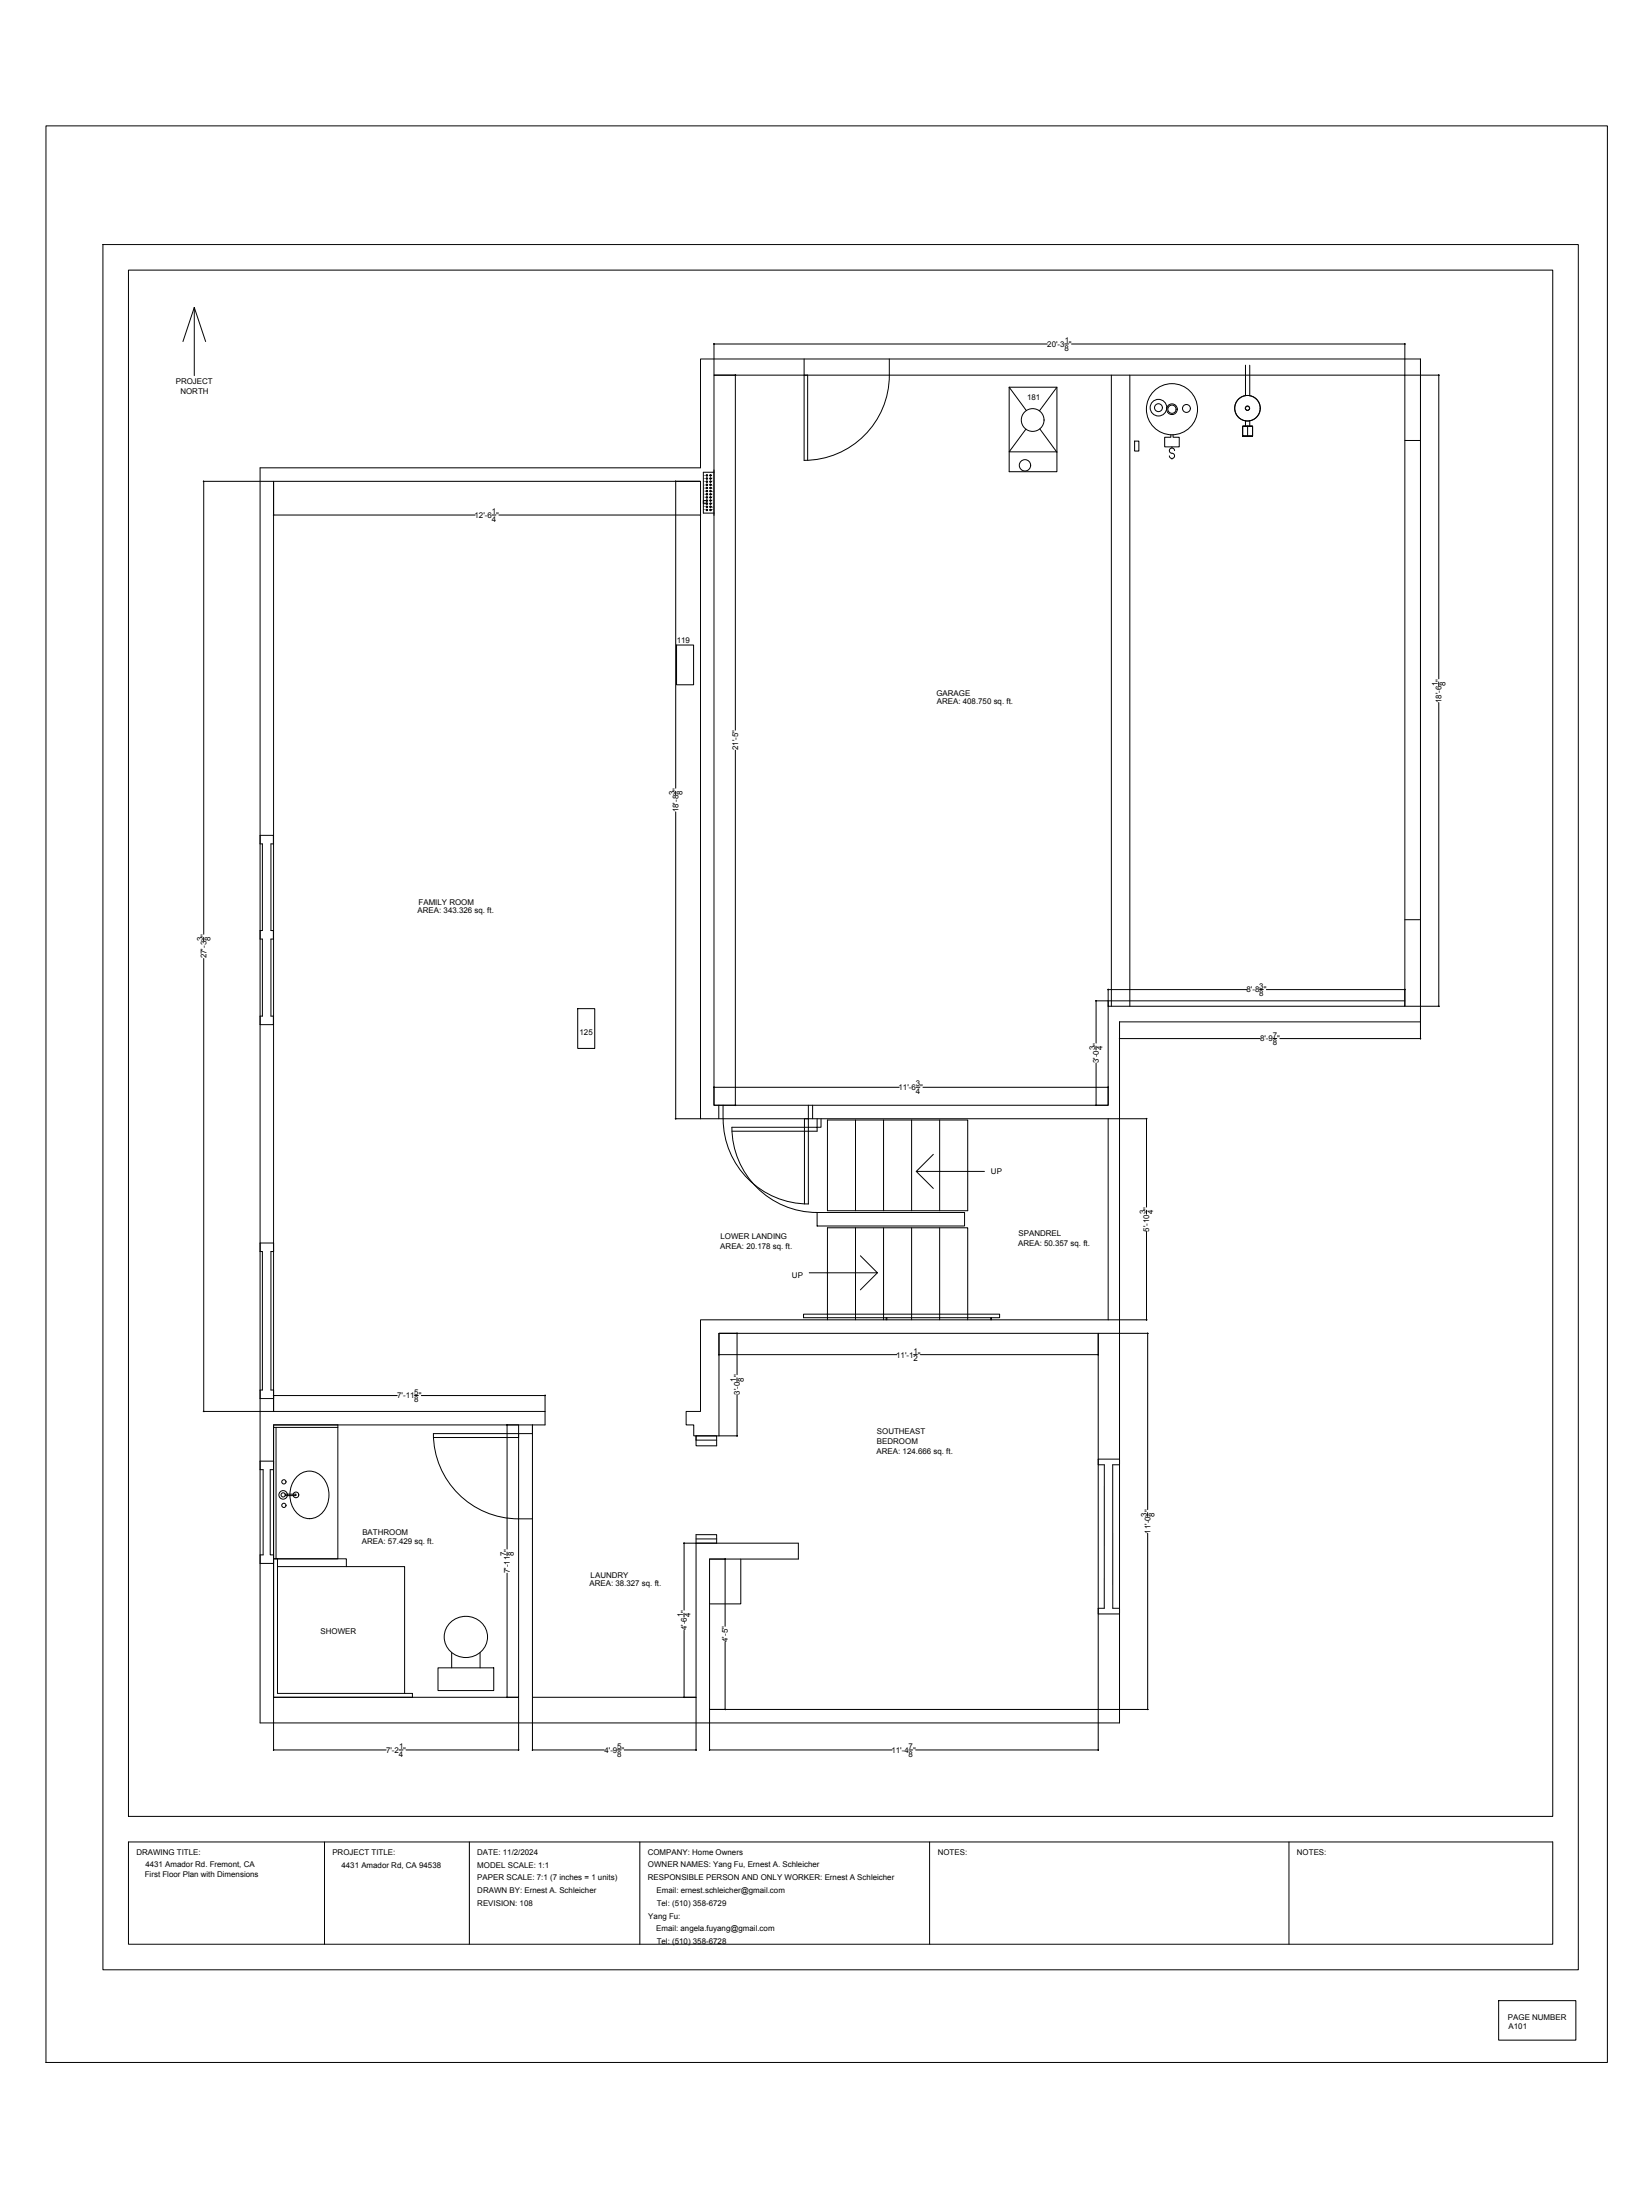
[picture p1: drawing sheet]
<svg xmlns="http://www.w3.org/2000/svg" width="914mm" height="1219mm" viewBox="0 0 914 1219" stroke-linecap="round" stroke-linejoin="round" font-family="sans-serif">
<!-- layer: A101-Floorplan-1st-floor -->
<g fill="none" stroke="#000" stroke-width=".55">
<path d="M446 199v56a47 47 0 0 0 47-47v-9M446 208h2v47M559 215v46h27v-46M559 215h27l-10 13M559 215l10 13M616 208v350M626 208v350M690 202v17M693 202v17M569 238l-10 12h27M576 238l10 13M689 236h5v6h-5h5v-6h-5v6z"/>
<path d="M690 233v3M691 236v6M693 233v3M144 259h244v-60h399v367h-167v389h-476zM629 244h2v6h-2zM649 241v1h-4v6h9v-6h-4v-1M649 248h.1M649 254h.1M651 250a1.5 1.5 0 0 0-2-2 1.5 1.5 0 0 0-1 2 1.5 1.5 0 0 0 2 1 1.5 1.5 0 0 1 0 3 1.4 1.4 0 0 1-2-1M779 244h8M390 277h2v2h-2zM391 263h1"/>
<path d="M391 265h1M391 267h1M391 269h1M391 270h1M391 272h1M391 274h1M391 276h1M391 277h1M391 279h1M392 263v1M392 265v1M392 267h.1"/>
<path d="M392 268v1M392 270v1M392 272v1M392 274h.1M392 275v1M392 277v1M392 279v1M393 263h1M393 265h1M393 267h1M393 269h1M393 270h1"/>
<path d="M393 272h1M393 274h1M393 276h1M393 277h1M393 279h1M394 263v1M394 265v1M394 267h.1M394 268v1M394 270v1M394 272v1M394 274h.1"/>
<path d="M394 275v1M394 277v1M394 279v1M396 262h-6v22h6M396 260v26M391 281h1M391 283h1M392 280v1M392 282v1M393 281h1M393 283h1M394 280v1"/>
<path d="M394 282v1M375 357h9v22h-9zM144 463h8v5h-2v48h2v4h-2v43h2v5h-8M144 468h1v48h-1M779 510h8M144 520h1v43h-1M320 559h10v22h-10zM779 555h-165v58h-218v-405h383v350h-165M388 620v-353h-236v515h150v8h-150v151h135v-151M388 620h226v111h-226v51h-8v8h4v6h14v-57h211v208h-216v-83h49v-9h-56M388 618v2M398 613v7"/>
<path d="M401 613a50 50 0 0 0 14 40 47 47 0 0 0 33 14v-54M448 620h-2v47M450 613v7M453 620v5h2v-5M406 627h47v-2h-47a47 47 0 0 0 47 47M459 621h77v50h-77zM474 621v50M490 621v50M505 621v50M517 640l-9 9M521 621v50M546 649h-38l9 10"/>
<path d="M453 672h82v7h-82zM144 689h8v5h-2v76h2v5h-8M144 694h1v76h-1M474 680v51M477 696l9 9h-38M490 680v51M505 680v51M521 680v51M486 705l-9 10M445 728h109v2h-109zM459 731v-51h77v51M491 730v1"/>
<path d="M549 730v1M153 791v73M187 791h-35v-1h35v74h-34M287 794v3h-47M295 794h-55a47 47 0 0 0 47 48h8M295 790v151h91v-91h11v5M386 796h11v5h-11zM386 796v2h11M144 810h8M144 814h2v48h-2M152 814h-2v48h2v4h-8M165 818a10 10 0 0 1 11-2 10 10 0 0 1 6 9 13 13 0 0 1-12 17 14 14 0 0 1-5-24z"/>
<path d="M609 812h3v79h-3M609 809h11M620 812h-3v79h3M158 828h6v1h-6M386 853h11M152 864h2v74h75v3h-77zM152 864h1M154 868h70v70M154 864h38v4M411 864v25h-18M250 899a12 12 0 0 1 18 1 12 12 0 0 1-5 17 12 12 0 0 1-14-3 12 12 0 0 1 1-15zM609 894h11"/>
<path d="M250 916v8M266 916v8M243 924h31v13h-31z"/>
<circle cx="572" cy="233" r="6"/>
<circle cx="642" cy="226" r="5"/>
<circle cx="642" cy="226" r="2.2"/>
<circle cx="649" cy="227" r="14"/>
<circle cx="649" cy="227" r="3"/>
<circle cx="649" cy="227" r="2.3"/>
<circle cx="658" cy="226" r="2.2"/>
<circle cx="691" cy="226" r="7"/>
<circle cx="691" cy="226" r="1.2"/>
<circle cx="568" cy="258" r="3"/>
<circle cx="392" cy="265" r=".4"/>
<circle cx="392" cy="274" r=".4"/>
<circle cx="392" cy="276" r=".4"/>
<circle cx="392" cy="277" r=".4"/>
<circle cx="392" cy="279" r=".4"/>
<circle cx="392" cy="267" r=".4"/>
<circle cx="392" cy="269" r=".4"/>
<circle cx="392" cy="270" r=".4"/>
<circle cx="392" cy="272" r=".4"/>
<circle cx="392" cy="263" r=".4"/>
<circle cx="394" cy="269" r=".4"/>
<circle cx="394" cy="277" r=".4"/>
<circle cx="394" cy="267" r=".4"/>
<circle cx="394" cy="272" r=".4"/>
<circle cx="394" cy="274" r=".4"/>
<circle cx="394" cy="276" r=".4"/>
<circle cx="394" cy="263" r=".4"/>
<circle cx="394" cy="265" r=".4"/>
<circle cx="394" cy="270" r=".4"/>
<circle cx="394" cy="279" r=".4"/>
<circle cx="392" cy="283" r=".4"/>
<circle cx="392" cy="281" r=".4"/>
<circle cx="394" cy="283" r=".4"/>
<circle cx="394" cy="281" r=".4"/>
<circle cx="157" cy="828" r="2.4"/>
<circle cx="157" cy="828" r="1.2"/>
<circle cx="157" cy="834" r="1.2"/>
<circle cx="157" cy="821" r="1.2"/>
<circle cx="164" cy="828" r="1.6"/>
</g>
<!-- layer: Title Block -->
<path d="M71 1021h789v56h-789z" fill="none" stroke="#000" stroke-width=".55"/>
<!-- layer: 00-page-edge -->
<path d="M25 70h866v1073h-866zM57 136h818v956h-818zM71 150h789v857h-789zM108 170v38M101 189l7-19 6 19M71 1021h.1M180 1021v56M260 1021v56M355 1021v56M515 1021v56M714 1021v56M831 1109h42v22h-42z" fill="none" stroke="#000" stroke-width=".55"/>
<!-- layer: A101-Dimensions -->
<g fill="none" stroke="#000" stroke-width=".55">
<path d="M396 190v18M396 191h184M590 191h2M594 191h185M779 190v18h19M396 208h12M408 208v197M797 208v168M113 267h39v19M113 267v251M374 267h14v19M374 267v170"/>
<path d="M152 285h111M273 285h2M277 285h111M797 378v2M797 389v169M408 416v197M374 439v2M374 450v170M113 519v3M113 531v251M607 555h7M607 555v23"/>
<path d="M614 548v10M614 548h77M698 548h2M702 548h77M779 548v10h19M607 580v2M607 589v24M374 620h14M396 602v10M396 603h102M396 613h12M508 603h2"/>
<path d="M512 603h102M607 613h7M614 602v10M614 620h22M635 620v49M635 671v2M635 682v49M398 739v12M399 739h10M408 739v23M609 739v12M609 739h27"/>
<path d="M614 731h22M636 739v98M398 751h99M506 751h2M510 751h99M152 773v9M152 773h68M230 773h2M234 773h68M302 773v9M408 764v2M408 773v23"/>
<path d="M113 782h39M281 790h6M281 790v68M399 796h10M636 838v2M379 855h7M379 855v37M636 850v97M281 860v2M281 872v69M393 864h9M402 864v37"/>
<path d="M379 894v2M379 903v38M402 910v37M152 941v29M281 941h6M287 941v29M295 941v29M379 941h7M386 941v29M393 947v23M393 947h9M609 947v23"/>
<path d="M609 947h27M152 970h62M221 970h2M225 970h62M295 970h40M342 970h2M346 970h40M393 970h101M504 970h2M507 970h102"/>
</g>
<!-- layer: A101-Text -->
<path d="M620 566v10M620 576h78M705 576h3M709 576h78M787 566v10" fill="none" stroke="#000" stroke-width=".55"/>
<g font-size="4.4">
<text x="590" y="190">1</text>
<text x="580" y="192">20'-3 &quot;</text>
<text x="590" y="194">8</text>
<text x="97" y="213">PROJECT</text>
<text x="100" y="218">NORTH</text>
<text x="569" y="222">181</text>
<text x="263" y="287">12'-6 &quot;</text>
<text x="273" y="285">1</text>
<text x="273" y="289">4</text>
<text x="375" y="356">119</text>
<text x="797" y="380" transform="rotate(-90 797 380)">1</text>
<text x="801" y="380" transform="rotate(-90 801 380)">8</text>
<text x="519" y="386">GARAGE</text>
<text x="519" y="390">AREA: 408.750 sq. ft.</text>
<text x="799" y="390" transform="rotate(-90 799 390)">18'-6 &quot;</text>
<text x="409" y="416" transform="rotate(-90 409 416)">21'-5&quot;</text>
<text x="374" y="441" transform="rotate(-90 374 441)">3</text>
<text x="378" y="441" transform="rotate(-90 378 441)">8</text>
<text x="376" y="450" transform="rotate(-90 376 450)">18'-8 &quot;</text>
<text x="232" y="501">FAMILY ROOM</text>
<text x="231" y="506">AREA: 343.326 sq. ft.</text>
<text x="112" y="522" transform="rotate(-90 112 522)">3</text>
<text x="117" y="522" transform="rotate(-90 117 522)">8</text>
<text x="114" y="531" transform="rotate(-90 114 531)">27'-3 &quot;</text>
<text x="691" y="550">8'-8 &quot;</text>
<text x="698" y="548">3</text>
<text x="698" y="552">8</text>
<text x="321" y="574">125</text>
<text x="705" y="575">7</text>
<text x="611" y="582" transform="rotate(-90 611 582)">4</text>
<text x="698" y="577">8'-9 &quot;</text>
<text x="705" y="579">8</text>
<text x="607" y="582" transform="rotate(-90 607 582)">3</text>
<text x="609" y="589" transform="rotate(-90 609 589)">3'-0 &quot;</text>
<text x="498" y="604">11'-6 &quot;</text>
<text x="507" y="602">3</text>
<text x="508" y="606">4</text>
<text x="549" y="651">UP</text>
<text x="635" y="673" transform="rotate(-90 635 673)">3</text>
<text x="639" y="673" transform="rotate(-90 639 673)">4</text>
<text x="637" y="682" transform="rotate(-90 637 682)">5'-10 &quot;</text>
<text x="399" y="686">LOWER LANDING</text>
<text x="564" y="685">SPANDREL</text>
<text x="399" y="692">AREA: 20.178 sq. ft.</text>
<text x="564" y="690">AREA: 50.357 sq. ft.</text>
<text x="439" y="708">UP</text>
<text x="497" y="752">11'-1 &quot;</text>
<text x="506" y="754">2</text>
<text x="506" y="750">1</text>
<text x="408" y="766" transform="rotate(-90 408 766)">1</text>
<text x="412" y="766" transform="rotate(-90 412 766)">8</text>
<text x="230" y="773">5</text>
<text x="410" y="773" transform="rotate(-90 410 773)">3'-0 &quot;</text>
<text x="220" y="775">7'-11 &quot;</text>
<text x="230" y="777">8</text>
<text x="486" y="795">SOUTHEAST</text>
<text x="486" y="801">BEDROOM</text>
<text x="486" y="806">AREA: 124.666 sq. ft.</text>
<text x="635" y="841" transform="rotate(-90 635 841)">3</text>
<text x="640" y="841" transform="rotate(-90 640 841)">8</text>
<text x="201" y="850">BATHROOM</text>
<text x="638" y="850" transform="rotate(-90 638 850)">11'-0 &quot;</text>
<text x="201" y="855">AREA: 57.429 sq. ft.</text>
<text x="280" y="862" transform="rotate(-90 280 862)">7</text>
<text x="285" y="862" transform="rotate(-90 285 862)">8</text>
<text x="283" y="872" transform="rotate(-90 283 872)">7'-11 &quot;</text>
<text x="327" y="874">LAUNDRY</text>
<text x="327" y="879">AREA: 38.327 sq. ft.</text>
<text x="379" y="896" transform="rotate(-90 379 896)">1</text>
<text x="383" y="896" transform="rotate(-90 383 896)">4</text>
<text x="178" y="906">SHOWER</text>
<text x="381" y="903" transform="rotate(-90 381 903)">4'-6 &quot;</text>
<text x="403" y="910" transform="rotate(-90 403 910)">4'-5&quot;</text>
<text x="214" y="971">7'-2 &quot;</text>
<text x="221" y="969">1</text>
<text x="335" y="971">4'-9 &quot;</text>
<text x="342" y="969">5</text>
<text x="494" y="971">11'-4 &quot;</text>
<text x="503" y="969">7</text>
<text x="221" y="973">4</text>
<text x="342" y="974">8</text>
<text x="504" y="974">8</text>
<text x="76" y="1028">DRAWING TITLE:</text>
<text x="184" y="1028">PROJECT TITLE:</text>
<text x="264" y="1028">DATE: 11/2/2024</text>
<text x="359" y="1028">COMPANY: Home Owners</text>
<text x="520" y="1028">NOTES:</text>
<text x="719" y="1028">NOTES:</text>
<text x="81" y="1035">4431 Amador Rd. Fremont, CA</text>
<text x="189" y="1035">4431 Amador Rd, CA 94538</text>
<text x="264" y="1035">MODEL SCALE: 1:1</text>
<text x="359" y="1035">OWNER NAMES: Yang Fu, Ernest A. Schleicher</text>
<text x="80" y="1040">First Floor Plan with Dimensions</text>
<text x="265" y="1042">PAPER SCALE: 7:1 (7 inches = 1 units)</text>
<text x="359" y="1042">RESPONSIBLE PERSON AND ONLY WORKER: Ernest A Schleicher</text>
<text x="265" y="1049">DRAWN BY: Ernest A. Schleicher</text>
<text x="364" y="1049">Email: ernest.schleicher@gmail.com</text>
<text x="264" y="1056">REVISION: 108</text>
<text x="364" y="1056">Tel: (510) 358-6729</text>
<text x="359" y="1063">Yang Fu:</text>
<text x="364" y="1070">Email: angela.fuyang@gmail.com</text>
<text x="364" y="1077">Tel: (510) 358-6728</text>
<text x="836" y="1119">PAGE NUMBER</text>
<text x="836" y="1124">A101</text>
</g>
<g font-size="1.1">
<text x="390" y="264">nc</text>
<text x="394" y="264">1</text>
<text x="390" y="265">nc</text>
<text x="390" y="267">nc</text>
<text x="390" y="269">11</text>
<text x="394" y="266">2</text>
<text x="394" y="267">3</text>
<text x="394" y="269">4</text>
<text x="390" y="273">13</text>
<text x="390" y="274">14</text>
<text x="390" y="271">12</text>
<text x="394" y="271">5</text>
<text x="394" y="274">6</text>
<text x="394" y="272">nc</text>
<text x="390" y="276">15</text>
<text x="390" y="279">16</text>
<text x="390" y="281">nc</text>
<text x="394" y="281">10</text>
<text x="394" y="276">7</text>
<text x="394" y="279">9</text>
<text x="394" y="278">8</text>
<text x="390" y="283">nc</text>
<text x="394" y="283">nc</text>
</g>
</svg>
